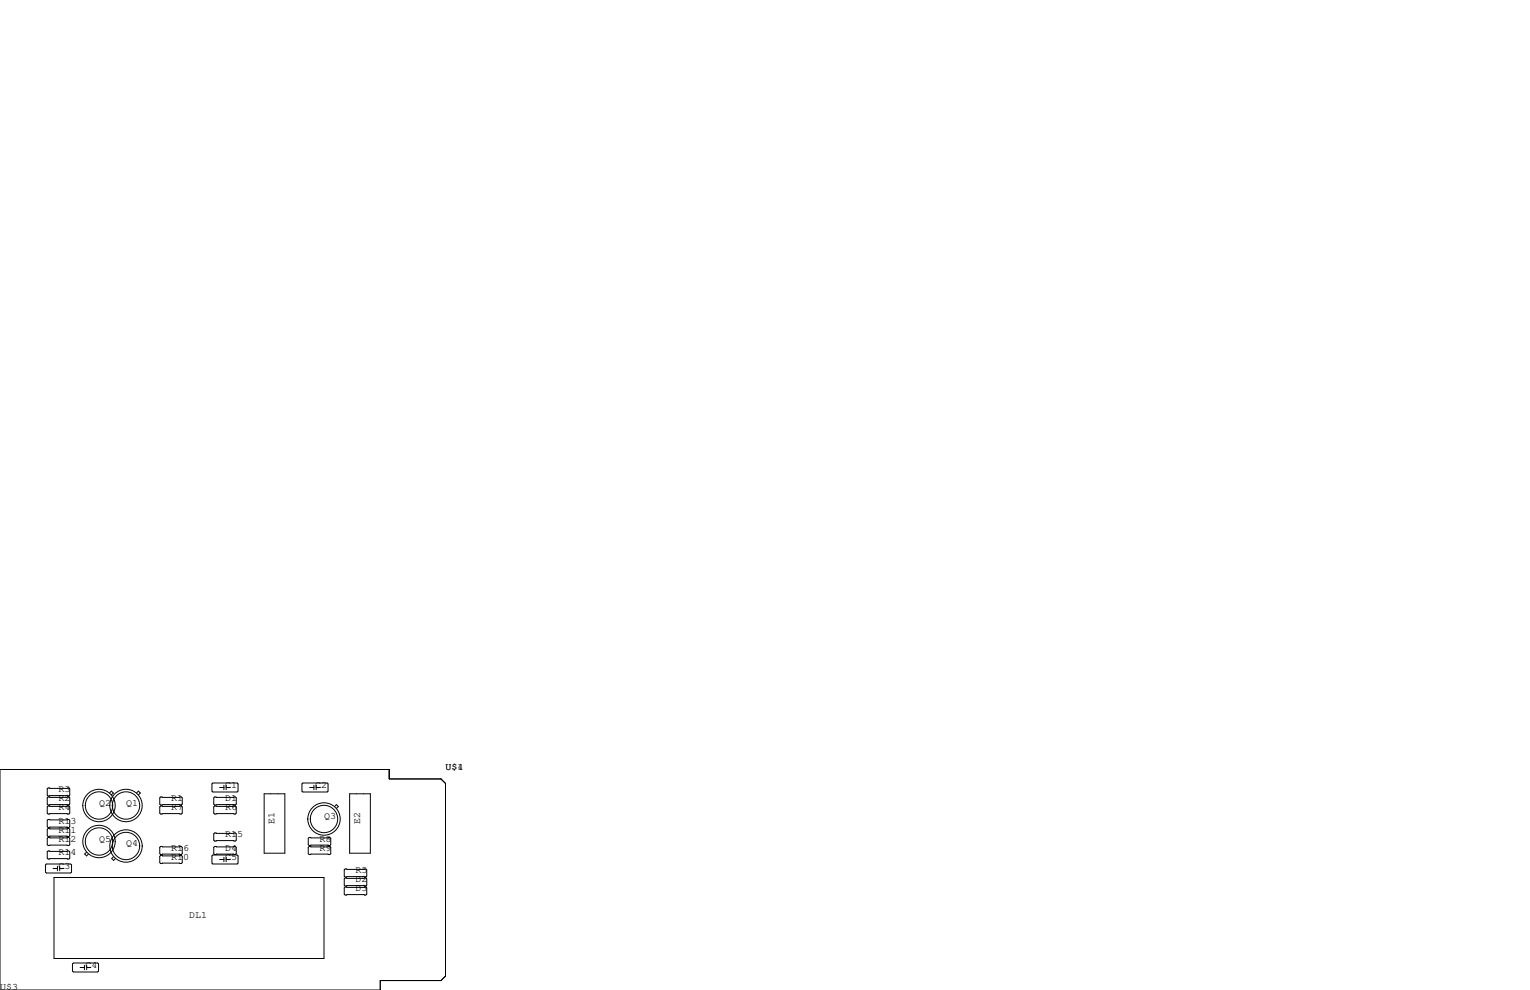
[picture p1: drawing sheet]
<svg xmlns="http://www.w3.org/2000/svg" width="432mm" height="279mm" viewBox="0 0 432 279" stroke-linecap="round" stroke-linejoin="round" font-family="sans-serif">
<g fill="none" stroke="#000" stroke-width=".28">
<path d="M0 217.2h109.9v2.6h14.6l1.2 1.3v54.4l-1.2 1.2h-17.2v2.7h-107.3zM13.6 227.5h5.8l.3 .2v1.8l-.3 .2h-5.8l-.3-.2v-1.8zM13.6 236.3h5.8l.3 .3v1.8l-.3 .2h-5.8l-.3-.2v-1.8zM13.6 222.4h5.8l.3 .2v1.8l-.3 .3h-5.8l-.3-.3v-1.8zM13.6 224.9h5.8l.3 .3v1.7l-.3 .3h-5.8l-.3-.3v-1.7zM13.6 231.3h5.8l.3 .2v1.8l-.3 .3h-5.8l-.3-.3v-1.8zM13.6 233.8h5.8l.3 .3v1.7l-.3 .3h-5.8l-.3-.3v-1.7zM30.9 223.8l.5-.5 .6 .5-.6 .5M38.5 223.8l.6-.5 .5 .5-.5 .5M45.3 227.5h5.9l.2 .2v1.8l-.2 .2h-5.9l-.2-.2v-1.8zM45.3 238.9h5.9l.2 .2v1.8l-.2 .3h-5.9l-.2-.3v-1.8zM45.3 224.9h5.9l.2 .3v1.7l-.2 .3h-5.9l-.2-.3v-1.7z"/>
<path d="M59.8 221.2l.3-.2h6.8l.3 .2v2.1l-.3 .2h-6.8l-.3-.2zM60.6 227.5h5.8l.3 .2v1.8l-.3 .2h-5.8l-.3-.2v-1.8zM60.6 224.9h5.8l.3 .3v1.7l-.3 .3h-5.8l-.3-.3v-1.7zM60.6 235.1h5.8l.3 .2v1.8l-.3 .3h-5.8l-.3-.3v-1.8zM60.6 238.9h5.8l.3 .2v1.8l-.3 .3h-5.8l-.3-.3v-1.8zM62 222.2h1.2M63.2 221.6v1.3M63.8 222.2h1.2M63.8 221.6v1.3M74.5 224h5.9v16.8h-5.9zM85.2 221.2l.3-.2h6.8l.3 .2v2.1l-.3 .2h-6.8l-.3-.2zM87.2 236.3h5.9l.2 .3v1.8l-.2 .2h-5.9l-.2-.2v-1.8z"/>
<path d="M87.2 238.9h5.9l.2 .2v1.8l-.2 .3h-5.9l-.2-.3v-1.8zM87.4 222.2h1.2M88.6 221.6v1.3M89.2 222.2h1.2M89.2 221.6v1.3M94.4 227.6l.5-.5 .6 .5-.6 .5M98.7 224h5.8v16.8h-5.8zM13.1 243.8h6.8l.3 .3v2l-.3 .3h-6.8l-.3-.3v-2zM13.6 240.2h5.8l.3 .2v1.8l-.3 .2h-5.8l-.3-.2v-1.8zM15 245.1h1.2M15.2 247.6h76.2v22.9h-76.2zM16.2 244.5v1.2"/>
<path d="M16.8 245.1h1.2M16.8 244.5v1.2M24.4 240.5l-.5 .5 .5 .6 .6-.6M32.1 241.8l-.6 .5 .6 .5 .5-.5M45.3 241.4h5.9l.2 .3v1.8l-.2 .2h-5.9l-.2-.2v-1.8zM59.8 241.6l.3-.3h6.8l.3 .3v2l-.3 .2h-6.8l-.3-.2zM62 242.6h1.2M63.2 241.9v1.3M63.8 241.9v1.3M63.8 242.6h1.2M97.2 245.5l.2-.3h5.9l.2 .3v1.8l-.2 .2h-5.9l-.2-.2zM97.2 248l.2-.2h5.9l.2 .2v1.8l-.2 .3h-5.9l-.2-.3z"/>
<path d="M97.2 250.6l.2-.3h5.9l.2 .3v1.7l-.2 .3h-5.9l-.2-.3zM20.4 272l.3-.2h6.9l.2 .2v2.1l-.2 .2h-6.9l-.3-.2zM22.6 273h1.2M23.8 272.4v1.3M24.5 273h1.2M24.5 272.4v1.3"/>
<circle cx="27.9" cy="237.5" r="3.9"/>
<circle cx="27.9" cy="237.5" r="4.6"/>
<circle cx="27.9" cy="227.3" r="4.6"/>
<circle cx="27.9" cy="227.3" r="3.9"/>
<circle cx="35.6" cy="238.8" r="4.6"/>
<circle cx="35.6" cy="238.8" r="3.9"/>
<circle cx="35.6" cy="227.3" r="4.6"/>
<circle cx="35.6" cy="227.3" r="3.9"/>
<circle cx="91.4" cy="231.1" r="4.6"/>
<circle cx="91.4" cy="231.1" r="3.9"/>
</g>
<g font-size="2.8">
<text x="125.7" y="217.2">U$1</text>
<text x="129.1" y="217.2">4</text>
<text x="16.5" y="223.5">R3</text>
<text x="16.5" y="226.1">R2</text>
<text x="27.9" y="227.3">Q2</text>
<text x="35.6" y="227.3">Q1</text>
<text x="48.3" y="226.1">R1</text>
<text x="63.5" y="222.2">C1</text>
<text x="63.5" y="226.1">D1</text>
<text x="88.9" y="222.2">C2</text>
<text x="16.5" y="228.6">R4</text>
<text x="16.5" y="232.4">R13</text>
<text x="48.3" y="228.6">R7</text>
<text x="63.5" y="228.6">R6</text>
<text x="77.5" y="232.4" transform="rotate(-90 77.5 232.4)">E1</text>
<text x="91.4" y="231.1">Q3</text>
<text x="101.6" y="232.4" transform="rotate(-90 101.6 232.4)">E2</text>
<text x="16.5" y="237.5">R12</text>
<text x="16.5" y="234.9">R11</text>
<text x="27.9" y="237.5">Q5</text>
<text x="35.6" y="238.8">Q4</text>
<text x="63.5" y="236.2">R15</text>
<text x="90.2" y="237.5">R8</text>
<text x="16.5" y="245.1">C3</text>
<text x="16.5" y="241.3">R14</text>
<text x="48.3" y="242.6">R10</text>
<text x="48.3" y="240">R16</text>
<text x="63.5" y="242.6">C5</text>
<text x="63.5" y="240">D4</text>
<text x="90.2" y="240">R9</text>
<text x="100.3" y="246.4">R5</text>
<text x="100.3" y="248.9">D2</text>
<text x="100.3" y="251.5">D3</text>
<text x="53.3" y="259.1">DL1</text>
<text x="24.1" y="273">C4</text>
<text x="0" y="279.4">U$3</text>
</g>
</svg>
